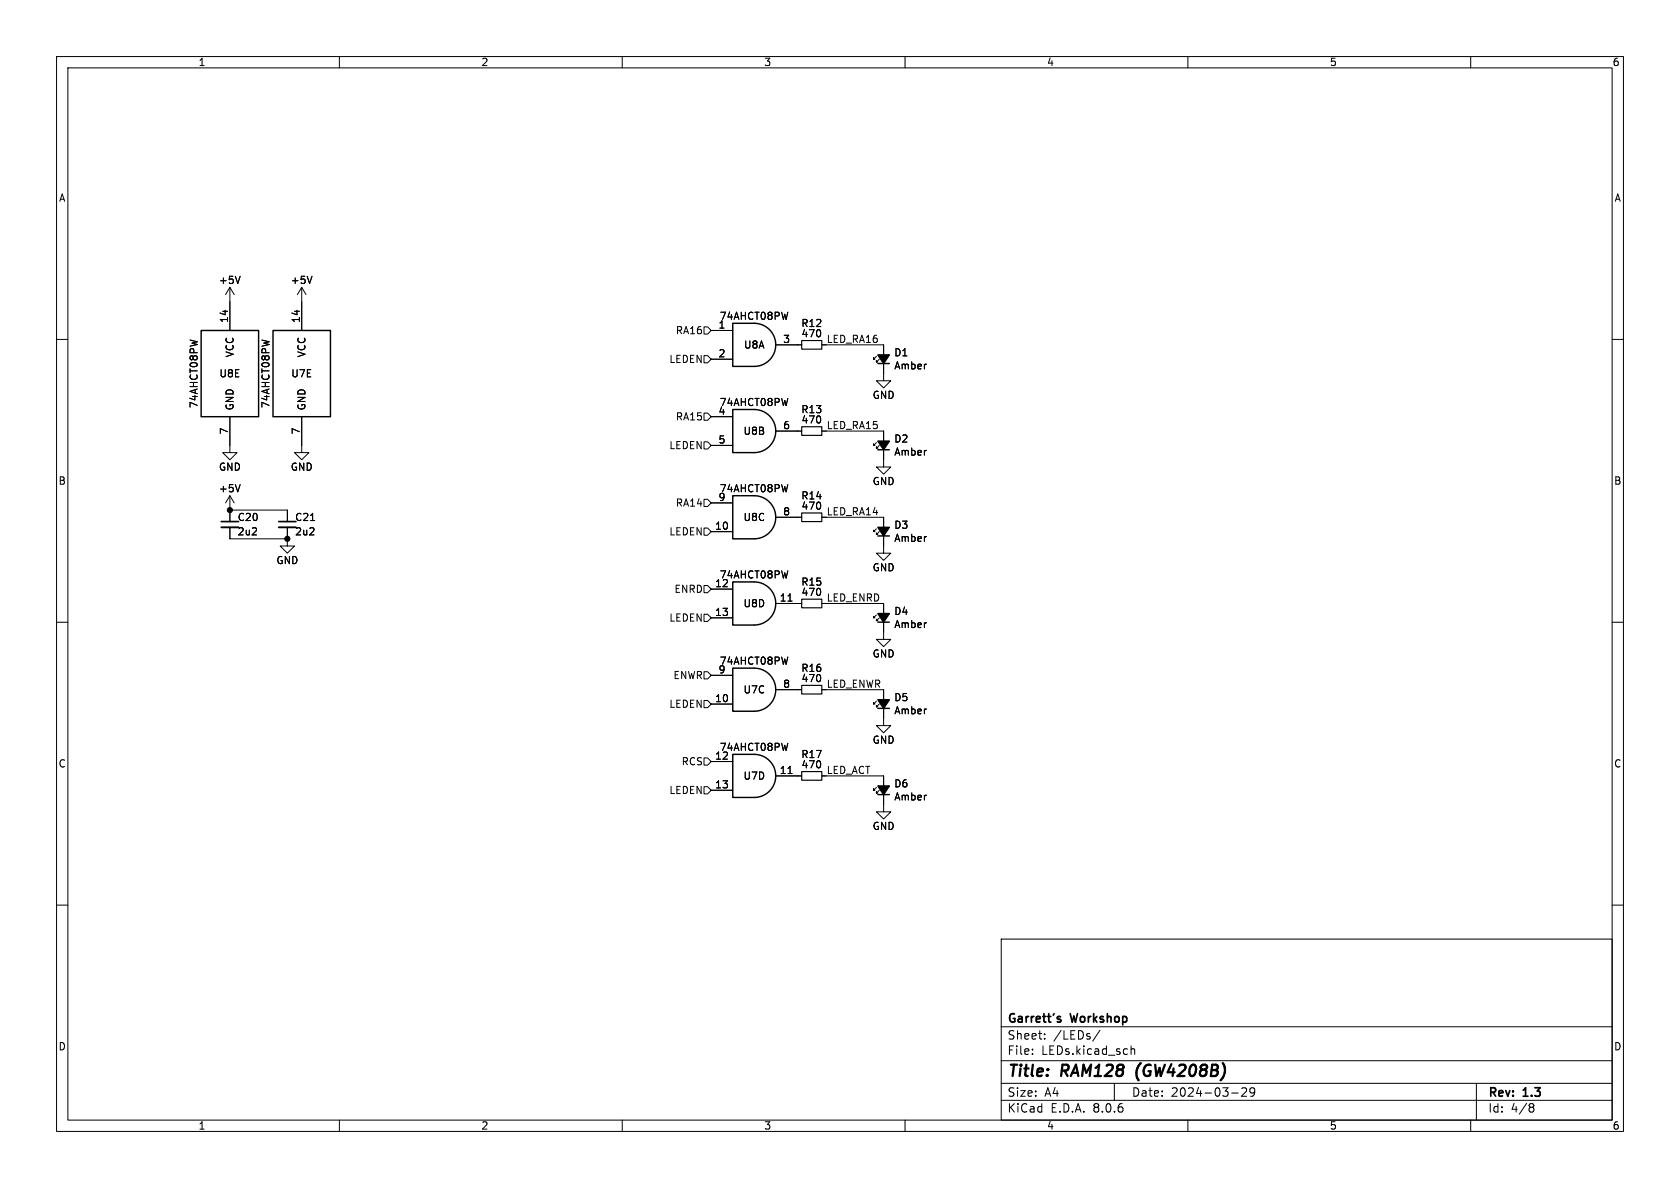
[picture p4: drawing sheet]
(kicad_sch
 (version 20231120)
 (generator "eeschema")
 (generator_version "8.0")
 (paper "A4")
 (title_block
  (title "RAM128 (GW4208B)")
  (date "2024-03-29")
  (rev "1.3")
  (company "Garrett's Workshop"))
 (lib_symbols
  (symbol "74xx:74LS08"
   (pin_names
    (offset 1.016)) (exclude_from_sim no) (in_bom yes) (on_board yes)
   (property "Reference" "U" (at 0 1.27 0) (effects (font (size 1.27 1.27))))
   (property "Value" "74LS08" (at 0 -1.27 0) (effects (font (size 1.27 1.27))))
   (property "Footprint" "" (at 0 0 0) (effects (font (size 1.27 1.27)) (hide yes)))
   (property "Datasheet" "http://www.ti.com/lit/gpn/sn74LS08" (at 0 0 0) (effects (font (size 1.27 1.27)) (hide yes)))
   (property "Description" "Quad And2" (at 0 0 0) (effects (font (size 1.27 1.27)) (hide yes)))
   (property "ki_locked" "" (at 0 0 0) (effects (font (size 1.27 1.27))))
   (symbol "74LS08_1_1"
    (arc (start 0 -3.81) (mid 3.7934 0) (end 0 3.81) (stroke (width 0.254) (type default)) (fill (type background)))
    (polyline (pts (xy 0 3.81) (xy -3.81 3.81) (xy -3.81 -3.81) (xy 0 -3.81)) (stroke (width 0.254) (type default)) (fill (type background)))
    (pin input line (at -7.62 2.54 0) (length 3.81) (name "~" (effects (font (size 1.27 1.27)))) (number "1" (effects (font (size 1.27 1.27)))))
    (pin input line (at -7.62 -2.54 0) (length 3.81) (name "~" (effects (font (size 1.27 1.27)))) (number "2" (effects (font (size 1.27 1.27)))))
    (pin output line (at 7.62 0 180) (length 3.81) (name "~" (effects (font (size 1.27 1.27)))) (number "3" (effects (font (size 1.27 1.27))))))
   (symbol "74LS08_1_2"
    (arc (start -3.81 -3.81) (mid -2.589 0) (end -3.81 3.81) (stroke (width 0.254) (type default)) (fill (type none)))
    (arc (start -0.6096 -3.81) (mid 2.1855 -2.584) (end 3.81 0) (stroke (width 0.254) (type default)) (fill (type background)))
    (polyline (pts (xy -3.81 -3.81) (xy -0.635 -3.81)) (stroke (width 0.254) (type default)) (fill (type background)))
    (polyline (pts (xy -3.81 3.81) (xy -0.635 3.81)) (stroke (width 0.254) (type default)) (fill (type background)))
    (polyline (pts (xy -0.635 3.81) (xy -3.81 3.81) (xy -3.81 3.81) (xy -3.556 3.4036) (xy -3.0226 2.2606) (xy -2.6924 1.0414) (xy -2.6162 -0.254) (xy -2.7686 -1.4986) (xy -3.175 -2.7178) (xy -3.81 -3.81) (xy -3.81 -3.81) (xy -0.635 -3.81)) (stroke (width -25.4) (type default)) (fill (type background)))
    (arc (start 3.81 0) (mid 2.1928 2.5925) (end -0.6096 3.81) (stroke (width 0.254) (type default)) (fill (type background)))
    (pin input inverted (at -7.62 2.54 0) (length 4.318) (name "~" (effects (font (size 1.27 1.27)))) (number "1" (effects (font (size 1.27 1.27)))))
    (pin input inverted (at -7.62 -2.54 0) (length 4.318) (name "~" (effects (font (size 1.27 1.27)))) (number "2" (effects (font (size 1.27 1.27)))))
    (pin output inverted (at 7.62 0 180) (length 3.81) (name "~" (effects (font (size 1.27 1.27)))) (number "3" (effects (font (size 1.27 1.27))))))
   (symbol "74LS08_2_1"
    (arc (start 0 -3.81) (mid 3.7934 0) (end 0 3.81) (stroke (width 0.254) (type default)) (fill (type background)))
    (polyline (pts (xy 0 3.81) (xy -3.81 3.81) (xy -3.81 -3.81) (xy 0 -3.81)) (stroke (width 0.254) (type default)) (fill (type background)))
    (pin input line (at -7.62 2.54 0) (length 3.81) (name "~" (effects (font (size 1.27 1.27)))) (number "4" (effects (font (size 1.27 1.27)))))
    (pin input line (at -7.62 -2.54 0) (length 3.81) (name "~" (effects (font (size 1.27 1.27)))) (number "5" (effects (font (size 1.27 1.27)))))
    (pin output line (at 7.62 0 180) (length 3.81) (name "~" (effects (font (size 1.27 1.27)))) (number "6" (effects (font (size 1.27 1.27))))))
   (symbol "74LS08_2_2"
    (arc (start -3.81 -3.81) (mid -2.589 0) (end -3.81 3.81) (stroke (width 0.254) (type default)) (fill (type none)))
    (arc (start -0.6096 -3.81) (mid 2.1855 -2.584) (end 3.81 0) (stroke (width 0.254) (type default)) (fill (type background)))
    (polyline (pts (xy -3.81 -3.81) (xy -0.635 -3.81)) (stroke (width 0.254) (type default)) (fill (type background)))
    (polyline (pts (xy -3.81 3.81) (xy -0.635 3.81)) (stroke (width 0.254) (type default)) (fill (type background)))
    (polyline (pts (xy -0.635 3.81) (xy -3.81 3.81) (xy -3.81 3.81) (xy -3.556 3.4036) (xy -3.0226 2.2606) (xy -2.6924 1.0414) (xy -2.6162 -0.254) (xy -2.7686 -1.4986) (xy -3.175 -2.7178) (xy -3.81 -3.81) (xy -3.81 -3.81) (xy -0.635 -3.81)) (stroke (width -25.4) (type default)) (fill (type background)))
    (arc (start 3.81 0) (mid 2.1928 2.5925) (end -0.6096 3.81) (stroke (width 0.254) (type default)) (fill (type background)))
    (pin input inverted (at -7.62 2.54 0) (length 4.318) (name "~" (effects (font (size 1.27 1.27)))) (number "4" (effects (font (size 1.27 1.27)))))
    (pin input inverted (at -7.62 -2.54 0) (length 4.318) (name "~" (effects (font (size 1.27 1.27)))) (number "5" (effects (font (size 1.27 1.27)))))
    (pin output inverted (at 7.62 0 180) (length 3.81) (name "~" (effects (font (size 1.27 1.27)))) (number "6" (effects (font (size 1.27 1.27))))))
   (symbol "74LS08_3_1"
    (arc (start 0 -3.81) (mid 3.7934 0) (end 0 3.81) (stroke (width 0.254) (type default)) (fill (type background)))
    (polyline (pts (xy 0 3.81) (xy -3.81 3.81) (xy -3.81 -3.81) (xy 0 -3.81)) (stroke (width 0.254) (type default)) (fill (type background)))
    (pin input line (at -7.62 -2.54 0) (length 3.81) (name "~" (effects (font (size 1.27 1.27)))) (number "10" (effects (font (size 1.27 1.27)))))
    (pin output line (at 7.62 0 180) (length 3.81) (name "~" (effects (font (size 1.27 1.27)))) (number "8" (effects (font (size 1.27 1.27)))))
    (pin input line (at -7.62 2.54 0) (length 3.81) (name "~" (effects (font (size 1.27 1.27)))) (number "9" (effects (font (size 1.27 1.27))))))
   (symbol "74LS08_3_2"
    (arc (start -3.81 -3.81) (mid -2.589 0) (end -3.81 3.81) (stroke (width 0.254) (type default)) (fill (type none)))
    (arc (start -0.6096 -3.81) (mid 2.1855 -2.584) (end 3.81 0) (stroke (width 0.254) (type default)) (fill (type background)))
    (polyline (pts (xy -3.81 -3.81) (xy -0.635 -3.81)) (stroke (width 0.254) (type default)) (fill (type background)))
    (polyline (pts (xy -3.81 3.81) (xy -0.635 3.81)) (stroke (width 0.254) (type default)) (fill (type background)))
    (polyline (pts (xy -0.635 3.81) (xy -3.81 3.81) (xy -3.81 3.81) (xy -3.556 3.4036) (xy -3.0226 2.2606) (xy -2.6924 1.0414) (xy -2.6162 -0.254) (xy -2.7686 -1.4986) (xy -3.175 -2.7178) (xy -3.81 -3.81) (xy -3.81 -3.81) (xy -0.635 -3.81)) (stroke (width -25.4) (type default)) (fill (type background)))
    (arc (start 3.81 0) (mid 2.1928 2.5925) (end -0.6096 3.81) (stroke (width 0.254) (type default)) (fill (type background)))
    (pin input inverted (at -7.62 -2.54 0) (length 4.318) (name "~" (effects (font (size 1.27 1.27)))) (number "10" (effects (font (size 1.27 1.27)))))
    (pin output inverted (at 7.62 0 180) (length 3.81) (name "~" (effects (font (size 1.27 1.27)))) (number "8" (effects (font (size 1.27 1.27)))))
    (pin input inverted (at -7.62 2.54 0) (length 4.318) (name "~" (effects (font (size 1.27 1.27)))) (number "9" (effects (font (size 1.27 1.27))))))
   (symbol "74LS08_4_1"
    (arc (start 0 -3.81) (mid 3.7934 0) (end 0 3.81) (stroke (width 0.254) (type default)) (fill (type background)))
    (polyline (pts (xy 0 3.81) (xy -3.81 3.81) (xy -3.81 -3.81) (xy 0 -3.81)) (stroke (width 0.254) (type default)) (fill (type background)))
    (pin output line (at 7.62 0 180) (length 3.81) (name "~" (effects (font (size 1.27 1.27)))) (number "11" (effects (font (size 1.27 1.27)))))
    (pin input line (at -7.62 2.54 0) (length 3.81) (name "~" (effects (font (size 1.27 1.27)))) (number "12" (effects (font (size 1.27 1.27)))))
    (pin input line (at -7.62 -2.54 0) (length 3.81) (name "~" (effects (font (size 1.27 1.27)))) (number "13" (effects (font (size 1.27 1.27))))))
   (symbol "74LS08_4_2"
    (arc (start -3.81 -3.81) (mid -2.589 0) (end -3.81 3.81) (stroke (width 0.254) (type default)) (fill (type none)))
    (arc (start -0.6096 -3.81) (mid 2.1855 -2.584) (end 3.81 0) (stroke (width 0.254) (type default)) (fill (type background)))
    (polyline (pts (xy -3.81 -3.81) (xy -0.635 -3.81)) (stroke (width 0.254) (type default)) (fill (type background)))
    (polyline (pts (xy -3.81 3.81) (xy -0.635 3.81)) (stroke (width 0.254) (type default)) (fill (type background)))
    (polyline (pts (xy -0.635 3.81) (xy -3.81 3.81) (xy -3.81 3.81) (xy -3.556 3.4036) (xy -3.0226 2.2606) (xy -2.6924 1.0414) (xy -2.6162 -0.254) (xy -2.7686 -1.4986) (xy -3.175 -2.7178) (xy -3.81 -3.81) (xy -3.81 -3.81) (xy -0.635 -3.81)) (stroke (width -25.4) (type default)) (fill (type background)))
    (arc (start 3.81 0) (mid 2.1928 2.5925) (end -0.6096 3.81) (stroke (width 0.254) (type default)) (fill (type background)))
    (pin output inverted (at 7.62 0 180) (length 3.81) (name "~" (effects (font (size 1.27 1.27)))) (number "11" (effects (font (size 1.27 1.27)))))
    (pin input inverted (at -7.62 2.54 0) (length 4.318) (name "~" (effects (font (size 1.27 1.27)))) (number "12" (effects (font (size 1.27 1.27)))))
    (pin input inverted (at -7.62 -2.54 0) (length 4.318) (name "~" (effects (font (size 1.27 1.27)))) (number "13" (effects (font (size 1.27 1.27))))))
   (symbol "74LS08_5_0"
    (pin power_in line (at 0 12.7 270) (length 5.08) (name "VCC" (effects (font (size 1.27 1.27)))) (number "14" (effects (font (size 1.27 1.27)))))
    (pin power_in line (at 0 -12.7 90) (length 5.08) (name "GND" (effects (font (size 1.27 1.27)))) (number "7" (effects (font (size 1.27 1.27))))))
   (symbol "74LS08_5_1"
    (rectangle (start -5.08 7.62) (end 5.08 -7.62) (stroke (width 0.254) (type default)) (fill (type background)))))
  (symbol "Device:C_Small"
   (pin_numbers hide)
   (pin_names
    (offset 0.254) hide) (exclude_from_sim no) (in_bom yes) (on_board yes)
   (property "Reference" "C" (at 0.254 1.778 0) (effects (font (size 1.27 1.27)) (justify left)))
   (property "Value" "C_Small" (at 0.254 -2.032 0) (effects (font (size 1.27 1.27)) (justify left)))
   (property "Footprint" "" (at 0 0 0) (effects (font (size 1.27 1.27)) (hide yes)))
   (property "Datasheet" "~" (at 0 0 0) (effects (font (size 1.27 1.27)) (hide yes)))
   (property "Description" "Unpolarized capacitor, small symbol" (at 0 0 0) (effects (font (size 1.27 1.27)) (hide yes)))
   (symbol "C_Small_0_1"
    (polyline (pts (xy -1.524 -0.508) (xy 1.524 -0.508)) (stroke (width 0.3302) (type default)) (fill (type none)))
    (polyline (pts (xy -1.524 0.508) (xy 1.524 0.508)) (stroke (width 0.3048) (type default)) (fill (type none))))
   (symbol "C_Small_1_1"
    (pin passive line (at 0 2.54 270) (length 2.032) (name "~" (effects (font (size 1.27 1.27)))) (number "1" (effects (font (size 1.27 1.27)))))
    (pin passive line (at 0 -2.54 90) (length 2.032) (name "~" (effects (font (size 1.27 1.27)))) (number "2" (effects (font (size 1.27 1.27)))))))
  (symbol "Device:LED_Small_ALT"
   (pin_numbers hide)
   (pin_names
    (offset 0.254) hide) (exclude_from_sim no) (in_bom yes) (on_board yes)
   (property "Reference" "D" (at -1.27 3.175 0) (effects (font (size 1.27 1.27)) (justify left)))
   (property "Value" "Device_LED_Small_ALT" (at -4.445 -2.54 0) (effects (font (size 1.27 1.27)) (justify left)))
   (property "Footprint" "" (at 0 0 90) (effects (font (size 1.27 1.27)) (hide yes)))
   (property "Datasheet" "" (at 0 0 90) (effects (font (size 1.27 1.27)) (hide yes)))
   (property "Description" "" (at 0 0 0) (effects (font (size 1.27 1.27)) (hide yes)))
   (symbol "LED_Small_ALT_0_1"
    (polyline (pts (xy -0.762 -1.016) (xy -0.762 1.016)) (stroke (width 0.254) (type solid)) (fill (type none)))
    (polyline (pts (xy 1.016 0) (xy -0.762 0)) (stroke (width 0) (type solid)) (fill (type none)))
    (polyline (pts (xy 0.762 -1.016) (xy -0.762 0) (xy 0.762 1.016) (xy 0.762 -1.016)) (stroke (width 0.254) (type solid)) (fill (type outline)))
    (polyline (pts (xy 0 0.762) (xy -0.508 1.27) (xy -0.254 1.27) (xy -0.508 1.27) (xy -0.508 1.016)) (stroke (width 0) (type solid)) (fill (type none)))
    (polyline (pts (xy 0.508 1.27) (xy 0 1.778) (xy 0.254 1.778) (xy 0 1.778) (xy 0 1.524)) (stroke (width 0) (type solid)) (fill (type none))))
   (symbol "LED_Small_ALT_1_1"
    (pin passive line (at -2.54 0 0) (length 1.778) (name "K" (effects (font (size 1.27 1.27)))) (number "1" (effects (font (size 1.27 1.27)))))
    (pin passive line (at 2.54 0 180) (length 1.778) (name "A" (effects (font (size 1.27 1.27)))) (number "2" (effects (font (size 1.27 1.27)))))))
  (symbol "Device:R_Small"
   (pin_numbers hide)
   (pin_names
    (offset 0.254) hide) (exclude_from_sim no) (in_bom yes) (on_board yes)
   (property "Reference" "R" (at 0.762 0.508 0) (effects (font (size 1.27 1.27)) (justify left)))
   (property "Value" "R_Small" (at 0.762 -1.016 0) (effects (font (size 1.27 1.27)) (justify left)))
   (property "Footprint" "" (at 0 0 0) (effects (font (size 1.27 1.27)) (hide yes)))
   (property "Datasheet" "~" (at 0 0 0) (effects (font (size 1.27 1.27)) (hide yes)))
   (property "Description" "Resistor, small symbol" (at 0 0 0) (effects (font (size 1.27 1.27)) (hide yes)))
   (symbol "R_Small_0_1"
    (rectangle (start -0.762 1.778) (end 0.762 -1.778) (stroke (width 0.2032) (type default)) (fill (type none))))
   (symbol "R_Small_1_1"
    (pin passive line (at 0 2.54 270) (length 0.762) (name "~" (effects (font (size 1.27 1.27)))) (number "1" (effects (font (size 1.27 1.27)))))
    (pin passive line (at 0 -2.54 90) (length 0.762) (name "~" (effects (font (size 1.27 1.27)))) (number "2" (effects (font (size 1.27 1.27)))))))
  (symbol "power:+5V"
   (power)
   (pin_names
    (offset 0)) (exclude_from_sim no) (in_bom yes) (on_board yes)
   (property "Reference" "#PWR" (at 0 -3.81 0) (effects (font (size 1.27 1.27)) (hide yes)))
   (property "Value" "+5V" (at 0 3.556 0) (effects (font (size 1.27 1.27))))
   (property "Footprint" "" (at 0 0 0) (effects (font (size 1.27 1.27)) (hide yes)))
   (property "Datasheet" "" (at 0 0 0) (effects (font (size 1.27 1.27)) (hide yes)))
   (property "Description" "Power symbol creates a global label with name \"+5V\"" (at 0 0 0) (effects (font (size 1.27 1.27)) (hide yes)))
   (symbol "+5V_0_1"
    (polyline (pts (xy -0.762 1.27) (xy 0 2.54)) (stroke (width 0) (type default)) (fill (type none)))
    (polyline (pts (xy 0 0) (xy 0 2.54)) (stroke (width 0) (type default)) (fill (type none)))
    (polyline (pts (xy 0 2.54) (xy 0.762 1.27)) (stroke (width 0) (type default)) (fill (type none))))
   (symbol "+5V_1_1"
    (pin power_in line (at 0 0 90) (length 0) hide (name "+5V" (effects (font (size 1.27 1.27)))) (number "1" (effects (font (size 1.27 1.27)))))))
  (symbol "power:GND"
   (power)
   (pin_names
    (offset 0)) (exclude_from_sim no) (in_bom yes) (on_board yes)
   (property "Reference" "#PWR" (at 0 -6.35 0) (effects (font (size 1.27 1.27)) (hide yes)))
   (property "Value" "GND" (at 0 -3.81 0) (effects (font (size 1.27 1.27))))
   (property "Footprint" "" (at 0 0 0) (effects (font (size 1.27 1.27)) (hide yes)))
   (property "Datasheet" "" (at 0 0 0) (effects (font (size 1.27 1.27)) (hide yes)))
   (property "Description" "Power symbol creates a global label with name \"GND\" , ground" (at 0 0 0) (effects (font (size 1.27 1.27)) (hide yes)))
   (symbol "GND_0_1"
    (polyline (pts (xy 0 0) (xy 0 -1.27) (xy 1.27 -1.27) (xy 0 -2.54) (xy -1.27 -1.27) (xy 0 -1.27)) (stroke (width 0) (type default)) (fill (type none))))
   (symbol "GND_1_1"
    (pin power_in line (at 0 0 270) (length 0) hide (name "GND" (effects (font (size 1.27 1.27)))) (number "1" (effects (font (size 1.27 1.27))))))))
 (junction
  (at 40.64 90.17)
  (diameter 0)
  (color 0 0 0 0))
 (junction
  (at 50.8 95.25)
  (diameter 0)
  (color 0 0 0 0))
 (wire
  (pts (xy 146.05 76.2) (xy 156.21 76.2))
  (stroke (width 0) (type default)))
 (wire
  (pts (xy 146.05 137.16) (xy 156.21 137.16))
  (stroke (width 0) (type default)))
 (wire
  (pts (xy 40.64 95.25) (xy 50.8 95.25))
  (stroke (width 0) (type default)))
 (wire
  (pts (xy 146.05 106.68) (xy 156.21 106.68))
  (stroke (width 0) (type default)))
 (wire
  (pts (xy 146.05 121.92) (xy 156.21 121.92))
  (stroke (width 0) (type default)))
 (wire
  (pts (xy 40.64 90.17) (xy 50.8 90.17))
  (stroke (width 0) (type default)))
 (wire
  (pts (xy 146.05 91.44) (xy 156.21 91.44))
  (stroke (width 0) (type default)))
 (wire
  (pts (xy 146.05 60.96) (xy 156.21 60.96))
  (stroke (width 0) (type default)))
 (label "LED_RA14"
  (at 146.05 91.44 0)
  (fields_autoplaced yes)
  (effects (font (size 1.27 1.27)) (justify left bottom)))
 (label "LED_RA15"
  (at 146.05 76.2 0)
  (fields_autoplaced yes)
  (effects (font (size 1.27 1.27)) (justify left bottom)))
 (label "LED_RA16"
  (at 146.05 60.96 0)
  (fields_autoplaced yes)
  (effects (font (size 1.27 1.27)) (justify left bottom)))
 (label "LED_ENRD"
  (at 146.05 106.68 0)
  (fields_autoplaced yes)
  (effects (font (size 1.27 1.27)) (justify left bottom)))
 (label "LED_ENWR"
  (at 146.05 121.92 0)
  (fields_autoplaced yes)
  (effects (font (size 1.27 1.27)) (justify left bottom)))
 (label "LED_ACT"
  (at 146.05 137.16 0)
  (fields_autoplaced yes)
  (effects (font (size 1.27 1.27)) (justify left bottom)))
 (hierarchical_label "RA16"
  (shape input)
  (at 125.73 58.42 180)
  (fields_autoplaced yes)
  (effects (font (size 1.27 1.27)) (justify right)))
 (hierarchical_label "LEDEN"
  (shape input)
  (at 125.73 78.74 180)
  (fields_autoplaced yes)
  (effects (font (size 1.27 1.27)) (justify right)))
 (hierarchical_label "LEDEN"
  (shape input)
  (at 125.73 93.98 180)
  (fields_autoplaced yes)
  (effects (font (size 1.27 1.27)) (justify right)))
 (hierarchical_label "RCS"
  (shape input)
  (at 125.73 134.62 180)
  (fields_autoplaced yes)
  (effects (font (size 1.27 1.27)) (justify right)))
 (hierarchical_label "LEDEN"
  (shape input)
  (at 125.73 124.46 180)
  (fields_autoplaced yes)
  (effects (font (size 1.27 1.27)) (justify right)))
 (hierarchical_label "LEDEN"
  (shape input)
  (at 125.73 63.5 180)
  (fields_autoplaced yes)
  (effects (font (size 1.27 1.27)) (justify right)))
 (hierarchical_label "LEDEN"
  (shape input)
  (at 125.73 139.7 180)
  (fields_autoplaced yes)
  (effects (font (size 1.27 1.27)) (justify right)))
 (hierarchical_label "LEDEN"
  (shape input)
  (at 125.73 109.22 180)
  (fields_autoplaced yes)
  (effects (font (size 1.27 1.27)) (justify right)))
 (hierarchical_label "RA14"
  (shape input)
  (at 125.73 88.9 180)
  (fields_autoplaced yes)
  (effects (font (size 1.27 1.27)) (justify right)))
 (hierarchical_label "ENWR"
  (shape input)
  (at 125.73 119.38 180)
  (fields_autoplaced yes)
  (effects (font (size 1.27 1.27)) (justify right)))
 (hierarchical_label "ENRD"
  (shape input)
  (at 125.73 104.14 180)
  (fields_autoplaced yes)
  (effects (font (size 1.27 1.27)) (justify right)))
 (hierarchical_label "RA15"
  (shape input)
  (at 125.73 73.66 180)
  (fields_autoplaced yes)
  (effects (font (size 1.27 1.27)) (justify right)))
 (symbol
  (lib_id "power:GND")
  (at 156.21 66.04 0)
  (unit 1)
  (exclude_from_sim no)
  (in_bom yes)
  (on_board yes)
  (dnp no)
  (property "Reference" "#PWR028" (at 156.21 72.39 0) (effects (font (size 1.27 1.27)) (hide yes)))
  (property "Value" "GND" (at 156.21 69.85 0) (effects (font (size 1.27 1.27))))
  (property "Footprint" "" (at 156.21 66.04 0) (effects (font (size 1.27 1.27)) (hide yes)))
  (property "Datasheet" "" (at 156.21 66.04 0) (effects (font (size 1.27 1.27)) (hide yes)))
  (property "Description" "" (at 156.21 66.04 0) (effects (font (size 1.27 1.27)) (hide yes)))
  (pin "1"))
 (symbol
  (lib_id "power:GND")
  (at 156.21 142.24 0)
  (unit 1)
  (exclude_from_sim no)
  (in_bom yes)
  (on_board yes)
  (dnp no)
  (property "Reference" "#PWR036" (at 156.21 148.59 0) (effects (font (size 1.27 1.27)) (hide yes)))
  (property "Value" "GND" (at 156.21 146.05 0) (effects (font (size 1.27 1.27))))
  (property "Footprint" "" (at 156.21 142.24 0) (effects (font (size 1.27 1.27)) (hide yes)))
  (property "Datasheet" "" (at 156.21 142.24 0) (effects (font (size 1.27 1.27)) (hide yes)))
  (property "Description" "" (at 156.21 142.24 0) (effects (font (size 1.27 1.27)) (hide yes)))
  (pin "1"))
 (symbol
  (lib_id "Device:C_Small")
  (at 50.8 92.71 0)
  (unit 1)
  (exclude_from_sim no)
  (in_bom yes)
  (on_board yes)
  (dnp no)
  (property "Reference" "C21" (at 52.07 91.44 0) (effects (font (size 1.27 1.27)) (justify left)))
  (property "Value" "2u2" (at 52.07 93.98 0) (effects (font (size 1.27 1.27)) (justify left)))
  (property "Footprint" "stdpads:C_0603" (at 50.8 92.71 0) (effects (font (size 1.27 1.27)) (hide yes)))
  (property "Datasheet" "~" (at 50.8 92.71 0) (effects (font (size 1.27 1.27)) (hide yes)))
  (property "Description" "" (at 50.8 92.71 0) (effects (font (size 1.27 1.27)) (hide yes)))
  (property "LCSC Part" "C23630" (at 50.8 92.71 0) (effects (font (size 1.27 1.27)) (hide yes)))
  (pin "1")
  (pin "2"))
 (symbol
  (lib_id "Device:LED_Small_ALT")
  (at 156.21 124.46 90)
  (unit 1)
  (exclude_from_sim no)
  (in_bom yes)
  (on_board yes)
  (dnp no)
  (property "Reference" "D5" (at 157.988 123.2916 90) (effects (font (size 1.27 1.27)) (justify right)))
  (property "Value" "Amber" (at 157.988 125.603 90) (effects (font (size 1.27 1.27)) (justify right)))
  (property "Footprint" "stdpads:LED_0805" (at 156.21 124.46 90) (effects (font (size 1.27 1.27)) (hide yes)))
  (property "Datasheet" "" (at 156.21 124.46 90) (effects (font (size 1.27 1.27)) (hide yes)))
  (property "Description" "" (at 156.21 124.46 0) (effects (font (size 1.27 1.27)) (hide yes)))
  (property "LCSC Part" "C284932" (at 156.21 124.46 0) (effects (font (size 1.27 1.27)) (hide yes)))
  (pin "1")
  (pin "2"))
 (symbol
  (lib_id "74xx:74LS08")
  (at 133.35 91.44 0)
  (unit 3)
  (exclude_from_sim no)
  (in_bom yes)
  (on_board yes)
  (dnp no)
  (property "Reference" "U8" (at 133.35 91.44 0) (effects (font (size 1.27 1.27))))
  (property "Value" "74AHCT08PW" (at 133.35 86.36 0) (effects (font (size 1.27 1.27))))
  (property "Footprint" "stdpads:TSSOP-14_4.4x5mm_P0.65mm" (at 133.35 91.44 0) (effects (font (size 1.27 1.27)) (hide yes)))
  (property "Datasheet" "http://www.ti.com/lit/gpn/sn74LS08" (at 133.35 91.44 0) (effects (font (size 1.27 1.27)) (hide yes)))
  (property "Description" "" (at 133.35 91.44 0) (effects (font (size 1.27 1.27)) (hide yes)))
  (property "LCSC Part" "C155175" (at 133.35 91.44 0) (effects (font (size 1.27 1.27)) (hide yes)))
  (pin "1")
  (pin "2")
  (pin "3")
  (pin "4")
  (pin "5")
  (pin "6")
  (pin "10")
  (pin "8")
  (pin "9")
  (pin "11")
  (pin "12")
  (pin "13")
  (pin "14")
  (pin "7"))
 (symbol
  (lib_id "Device:R_Small")
  (at 143.51 76.2 270)
  (unit 1)
  (exclude_from_sim no)
  (in_bom yes)
  (on_board yes)
  (dnp no)
  (property "Reference" "R13" (at 143.51 72.39 90) (effects (font (size 1.27 1.27))))
  (property "Value" "470" (at 143.51 74.93 90) (effects (font (size 1.27 1.27)) (justify bottom)))
  (property "Footprint" "stdpads:R_0805" (at 143.51 76.2 0) (effects (font (size 1.27 1.27)) (hide yes)))
  (property "Datasheet" "~" (at 143.51 76.2 0) (effects (font (size 1.27 1.27)) (hide yes)))
  (property "Description" "" (at 143.51 76.2 0) (effects (font (size 1.27 1.27)) (hide yes)))
  (property "LCSC Part" "" (at 143.51 76.2 0) (effects (font (size 1.27 1.27)) (hide yes)))
  (pin "1")
  (pin "2"))
 (symbol
  (lib_id "power:GND")
  (at 156.21 81.28 0)
  (unit 1)
  (exclude_from_sim no)
  (in_bom yes)
  (on_board yes)
  (dnp no)
  (property "Reference" "#PWR030" (at 156.21 87.63 0) (effects (font (size 1.27 1.27)) (hide yes)))
  (property "Value" "GND" (at 156.21 85.09 0) (effects (font (size 1.27 1.27))))
  (property "Footprint" "" (at 156.21 81.28 0) (effects (font (size 1.27 1.27)) (hide yes)))
  (property "Datasheet" "" (at 156.21 81.28 0) (effects (font (size 1.27 1.27)) (hide yes)))
  (property "Description" "" (at 156.21 81.28 0) (effects (font (size 1.27 1.27)) (hide yes)))
  (pin "1"))
 (symbol
  (lib_id "Device:LED_Small_ALT")
  (at 156.21 63.5 90)
  (unit 1)
  (exclude_from_sim no)
  (in_bom yes)
  (on_board yes)
  (dnp no)
  (property "Reference" "D1" (at 157.988 62.3316 90) (effects (font (size 1.27 1.27)) (justify right)))
  (property "Value" "Amber" (at 157.988 64.643 90) (effects (font (size 1.27 1.27)) (justify right)))
  (property "Footprint" "stdpads:LED_0805" (at 156.21 63.5 90) (effects (font (size 1.27 1.27)) (hide yes)))
  (property "Datasheet" "" (at 156.21 63.5 90) (effects (font (size 1.27 1.27)) (hide yes)))
  (property "Description" "" (at 156.21 63.5 0) (effects (font (size 1.27 1.27)) (hide yes)))
  (property "LCSC Part" "C284932" (at 156.21 63.5 0) (effects (font (size 1.27 1.27)) (hide yes)))
  (pin "1")
  (pin "2"))
 (symbol
  (lib_id "Device:R_Small")
  (at 143.51 106.68 270)
  (unit 1)
  (exclude_from_sim no)
  (in_bom yes)
  (on_board yes)
  (dnp no)
  (property "Reference" "R15" (at 143.51 102.87 90) (effects (font (size 1.27 1.27))))
  (property "Value" "470" (at 143.51 105.41 90) (effects (font (size 1.27 1.27)) (justify bottom)))
  (property "Footprint" "stdpads:R_0805" (at 143.51 106.68 0) (effects (font (size 1.27 1.27)) (hide yes)))
  (property "Datasheet" "~" (at 143.51 106.68 0) (effects (font (size 1.27 1.27)) (hide yes)))
  (property "Description" "" (at 143.51 106.68 0) (effects (font (size 1.27 1.27)) (hide yes)))
  (property "LCSC Part" "" (at 143.51 106.68 0) (effects (font (size 1.27 1.27)) (hide yes)))
  (pin "1")
  (pin "2"))
 (symbol
  (lib_id "power:GND")
  (at 40.64 78.74 0)
  (unit 1)
  (exclude_from_sim no)
  (in_bom yes)
  (on_board yes)
  (dnp no)
  (property "Reference" "#PWR023" (at 40.64 85.09 0) (effects (font (size 1.27 1.27)) (hide yes)))
  (property "Value" "GND" (at 40.64 82.55 0) (effects (font (size 1.27 1.27))))
  (property "Footprint" "" (at 40.64 78.74 0) (effects (font (size 1.27 1.27)) (hide yes)))
  (property "Datasheet" "" (at 40.64 78.74 0) (effects (font (size 1.27 1.27)) (hide yes)))
  (property "Description" "" (at 40.64 78.74 0) (effects (font (size 1.27 1.27)) (hide yes)))
  (pin "1"))
 (symbol
  (lib_id "power:GND")
  (at 53.34 78.74 0)
  (unit 1)
  (exclude_from_sim no)
  (in_bom yes)
  (on_board yes)
  (dnp no)
  (property "Reference" "#PWR025" (at 53.34 85.09 0) (effects (font (size 1.27 1.27)) (hide yes)))
  (property "Value" "GND" (at 53.34 82.55 0) (effects (font (size 1.27 1.27))))
  (property "Footprint" "" (at 53.34 78.74 0) (effects (font (size 1.27 1.27)) (hide yes)))
  (property "Datasheet" "" (at 53.34 78.74 0) (effects (font (size 1.27 1.27)) (hide yes)))
  (property "Description" "" (at 53.34 78.74 0) (effects (font (size 1.27 1.27)) (hide yes)))
  (pin "1"))
 (symbol
  (lib_id "Device:LED_Small_ALT")
  (at 156.21 78.74 90)
  (unit 1)
  (exclude_from_sim no)
  (in_bom yes)
  (on_board yes)
  (dnp no)
  (property "Reference" "D2" (at 157.988 77.5716 90) (effects (font (size 1.27 1.27)) (justify right)))
  (property "Value" "Amber" (at 157.988 79.883 90) (effects (font (size 1.27 1.27)) (justify right)))
  (property "Footprint" "stdpads:LED_0805" (at 156.21 78.74 90) (effects (font (size 1.27 1.27)) (hide yes)))
  (property "Datasheet" "" (at 156.21 78.74 90) (effects (font (size 1.27 1.27)) (hide yes)))
  (property "Description" "" (at 156.21 78.74 0) (effects (font (size 1.27 1.27)) (hide yes)))
  (property "LCSC Part" "C284932" (at 156.21 78.74 0) (effects (font (size 1.27 1.27)) (hide yes)))
  (pin "1")
  (pin "2"))
 (symbol
  (lib_id "power:+5V")
  (at 40.64 90.17 0)
  (unit 1)
  (exclude_from_sim no)
  (in_bom yes)
  (on_board yes)
  (dnp no)
  (property "Reference" "#PWR061" (at 40.64 93.98 0) (effects (font (size 1.27 1.27)) (hide yes)))
  (property "Value" "+5V" (at 40.64 86.36 0) (effects (font (size 1.27 1.27))))
  (property "Footprint" "" (at 40.64 90.17 0) (effects (font (size 1.27 1.27)) (hide yes)))
  (property "Datasheet" "" (at 40.64 90.17 0) (effects (font (size 1.27 1.27)) (hide yes)))
  (property "Description" "" (at 40.64 90.17 0) (effects (font (size 1.27 1.27)) (hide yes)))
  (pin "1"))
 (symbol
  (lib_id "power:+5V")
  (at 40.64 53.34 0)
  (unit 1)
  (exclude_from_sim no)
  (in_bom yes)
  (on_board yes)
  (dnp no)
  (property "Reference" "#PWR013" (at 40.64 57.15 0) (effects (font (size 1.27 1.27)) (hide yes)))
  (property "Value" "+5V" (at 40.64 49.53 0) (effects (font (size 1.27 1.27))))
  (property "Footprint" "" (at 40.64 53.34 0) (effects (font (size 1.27 1.27)) (hide yes)))
  (property "Datasheet" "" (at 40.64 53.34 0) (effects (font (size 1.27 1.27)) (hide yes)))
  (property "Description" "" (at 40.64 53.34 0) (effects (font (size 1.27 1.27)) (hide yes)))
  (pin "1"))
 (symbol
  (lib_id "Device:R_Small")
  (at 143.51 60.96 270)
  (unit 1)
  (exclude_from_sim no)
  (in_bom yes)
  (on_board yes)
  (dnp no)
  (property "Reference" "R12" (at 143.51 57.15 90) (effects (font (size 1.27 1.27))))
  (property "Value" "470" (at 143.51 59.69 90) (effects (font (size 1.27 1.27)) (justify bottom)))
  (property "Footprint" "stdpads:R_0805" (at 143.51 60.96 0) (effects (font (size 1.27 1.27)) (hide yes)))
  (property "Datasheet" "~" (at 143.51 60.96 0) (effects (font (size 1.27 1.27)) (hide yes)))
  (property "Description" "" (at 143.51 60.96 0) (effects (font (size 1.27 1.27)) (hide yes)))
  (property "LCSC Part" "" (at 143.51 60.96 0) (effects (font (size 1.27 1.27)) (hide yes)))
  (pin "1")
  (pin "2"))
 (symbol
  (lib_id "74xx:74LS08")
  (at 53.34 66.04 0)
  (unit 5)
  (exclude_from_sim no)
  (in_bom yes)
  (on_board yes)
  (dnp no)
  (property "Reference" "U7" (at 53.34 66.04 0) (effects (font (size 1.27 1.27))))
  (property "Value" "74AHCT08PW" (at 46.99 66.04 90) (effects (font (size 1.27 1.27))))
  (property "Footprint" "stdpads:TSSOP-14_4.4x5mm_P0.65mm" (at 53.34 66.04 0) (effects (font (size 1.27 1.27)) (hide yes)))
  (property "Datasheet" "http://www.ti.com/lit/gpn/sn74LS08" (at 53.34 66.04 0) (effects (font (size 1.27 1.27)) (hide yes)))
  (property "Description" "" (at 53.34 66.04 0) (effects (font (size 1.27 1.27)) (hide yes)))
  (property "LCSC Part" "C155175" (at 53.34 66.04 0) (effects (font (size 1.27 1.27)) (hide yes)))
  (pin "1")
  (pin "2")
  (pin "3")
  (pin "4")
  (pin "5")
  (pin "6")
  (pin "10")
  (pin "8")
  (pin "9")
  (pin "11")
  (pin "12")
  (pin "13")
  (pin "14")
  (pin "7"))
 (symbol
  (lib_id "74xx:74LS08")
  (at 133.35 76.2 0)
  (unit 2)
  (exclude_from_sim no)
  (in_bom yes)
  (on_board yes)
  (dnp no)
  (property "Reference" "U8" (at 133.35 76.2 0) (effects (font (size 1.27 1.27))))
  (property "Value" "74AHCT08PW" (at 133.35 71.12 0) (effects (font (size 1.27 1.27))))
  (property "Footprint" "stdpads:TSSOP-14_4.4x5mm_P0.65mm" (at 133.35 76.2 0) (effects (font (size 1.27 1.27)) (hide yes)))
  (property "Datasheet" "http://www.ti.com/lit/gpn/sn74LS08" (at 133.35 76.2 0) (effects (font (size 1.27 1.27)) (hide yes)))
  (property "Description" "" (at 133.35 76.2 0) (effects (font (size 1.27 1.27)) (hide yes)))
  (property "LCSC Part" "C155175" (at 133.35 76.2 0) (effects (font (size 1.27 1.27)) (hide yes)))
  (pin "1")
  (pin "2")
  (pin "3")
  (pin "4")
  (pin "5")
  (pin "6")
  (pin "10")
  (pin "8")
  (pin "9")
  (pin "11")
  (pin "12")
  (pin "13")
  (pin "14")
  (pin "7"))
 (symbol
  (lib_id "74xx:74LS08")
  (at 133.35 106.68 0)
  (unit 4)
  (exclude_from_sim no)
  (in_bom yes)
  (on_board yes)
  (dnp no)
  (property "Reference" "U8" (at 133.35 106.68 0) (effects (font (size 1.27 1.27))))
  (property "Value" "74AHCT08PW" (at 133.35 101.6 0) (effects (font (size 1.27 1.27))))
  (property "Footprint" "stdpads:TSSOP-14_4.4x5mm_P0.65mm" (at 133.35 106.68 0) (effects (font (size 1.27 1.27)) (hide yes)))
  (property "Datasheet" "http://www.ti.com/lit/gpn/sn74LS08" (at 133.35 106.68 0) (effects (font (size 1.27 1.27)) (hide yes)))
  (property "Description" "" (at 133.35 106.68 0) (effects (font (size 1.27 1.27)) (hide yes)))
  (property "LCSC Part" "C155175" (at 133.35 106.68 0) (effects (font (size 1.27 1.27)) (hide yes)))
  (pin "1")
  (pin "2")
  (pin "3")
  (pin "4")
  (pin "5")
  (pin "6")
  (pin "10")
  (pin "8")
  (pin "9")
  (pin "11")
  (pin "12")
  (pin "13")
  (pin "14")
  (pin "7"))
 (symbol
  (lib_id "power:GND")
  (at 50.8 95.25 0)
  (unit 1)
  (exclude_from_sim no)
  (in_bom yes)
  (on_board yes)
  (dnp no)
  (property "Reference" "#PWR062" (at 50.8 101.6 0) (effects (font (size 1.27 1.27)) (hide yes)))
  (property "Value" "GND" (at 50.8 99.06 0) (effects (font (size 1.27 1.27))))
  (property "Footprint" "" (at 50.8 95.25 0) (effects (font (size 1.27 1.27)) (hide yes)))
  (property "Datasheet" "" (at 50.8 95.25 0) (effects (font (size 1.27 1.27)) (hide yes)))
  (property "Description" "" (at 50.8 95.25 0) (effects (font (size 1.27 1.27)) (hide yes)))
  (pin "1"))
 (symbol
  (lib_id "Device:C_Small")
  (at 40.64 92.71 0)
  (unit 1)
  (exclude_from_sim no)
  (in_bom yes)
  (on_board yes)
  (dnp no)
  (property "Reference" "C20" (at 41.91 91.44 0) (effects (font (size 1.27 1.27)) (justify left)))
  (property "Value" "2u2" (at 41.91 93.98 0) (effects (font (size 1.27 1.27)) (justify left)))
  (property "Footprint" "stdpads:C_0603" (at 40.64 92.71 0) (effects (font (size 1.27 1.27)) (hide yes)))
  (property "Datasheet" "~" (at 40.64 92.71 0) (effects (font (size 1.27 1.27)) (hide yes)))
  (property "Description" "" (at 40.64 92.71 0) (effects (font (size 1.27 1.27)) (hide yes)))
  (property "LCSC Part" "C23630" (at 40.64 92.71 0) (effects (font (size 1.27 1.27)) (hide yes)))
  (pin "1")
  (pin "2"))
 (symbol
  (lib_id "74xx:74LS08")
  (at 40.64 66.04 0)
  (unit 5)
  (exclude_from_sim no)
  (in_bom yes)
  (on_board yes)
  (dnp no)
  (property "Reference" "U8" (at 40.64 66.04 0) (effects (font (size 1.27 1.27))))
  (property "Value" "74AHCT08PW" (at 34.29 66.04 90) (effects (font (size 1.27 1.27))))
  (property "Footprint" "stdpads:TSSOP-14_4.4x5mm_P0.65mm" (at 40.64 66.04 0) (effects (font (size 1.27 1.27)) (hide yes)))
  (property "Datasheet" "http://www.ti.com/lit/gpn/sn74LS08" (at 40.64 66.04 0) (effects (font (size 1.27 1.27)) (hide yes)))
  (property "Description" "" (at 40.64 66.04 0) (effects (font (size 1.27 1.27)) (hide yes)))
  (property "LCSC Part" "C155175" (at 40.64 66.04 0) (effects (font (size 1.27 1.27)) (hide yes)))
  (pin "1")
  (pin "2")
  (pin "3")
  (pin "4")
  (pin "5")
  (pin "6")
  (pin "10")
  (pin "8")
  (pin "9")
  (pin "11")
  (pin "12")
  (pin "13")
  (pin "14")
  (pin "7"))
 (symbol
  (lib_id "Device:LED_Small_ALT")
  (at 156.21 93.98 90)
  (unit 1)
  (exclude_from_sim no)
  (in_bom yes)
  (on_board yes)
  (dnp no)
  (property "Reference" "D3" (at 157.988 92.8116 90) (effects (font (size 1.27 1.27)) (justify right)))
  (property "Value" "Amber" (at 157.988 95.123 90) (effects (font (size 1.27 1.27)) (justify right)))
  (property "Footprint" "stdpads:LED_0805" (at 156.21 93.98 90) (effects (font (size 1.27 1.27)) (hide yes)))
  (property "Datasheet" "" (at 156.21 93.98 90) (effects (font (size 1.27 1.27)) (hide yes)))
  (property "Description" "" (at 156.21 93.98 0) (effects (font (size 1.27 1.27)) (hide yes)))
  (property "LCSC Part" "C284932" (at 156.21 93.98 0) (effects (font (size 1.27 1.27)) (hide yes)))
  (pin "1")
  (pin "2"))
 (symbol
  (lib_id "74xx:74LS08")
  (at 133.35 121.92 0)
  (unit 3)
  (exclude_from_sim no)
  (in_bom yes)
  (on_board yes)
  (dnp no)
  (property "Reference" "U7" (at 133.35 121.92 0) (effects (font (size 1.27 1.27))))
  (property "Value" "74AHCT08PW" (at 133.35 116.84 0) (effects (font (size 1.27 1.27))))
  (property "Footprint" "stdpads:TSSOP-14_4.4x5mm_P0.65mm" (at 133.35 121.92 0) (effects (font (size 1.27 1.27)) (hide yes)))
  (property "Datasheet" "http://www.ti.com/lit/gpn/sn74LS08" (at 133.35 121.92 0) (effects (font (size 1.27 1.27)) (hide yes)))
  (property "Description" "" (at 133.35 121.92 0) (effects (font (size 1.27 1.27)) (hide yes)))
  (property "LCSC Part" "C155175" (at 133.35 121.92 0) (effects (font (size 1.27 1.27)) (hide yes)))
  (pin "1")
  (pin "2")
  (pin "3")
  (pin "4")
  (pin "5")
  (pin "6")
  (pin "10")
  (pin "8")
  (pin "9")
  (pin "11")
  (pin "12")
  (pin "13")
  (pin "14")
  (pin "7"))
 (symbol
  (lib_id "74xx:74LS08")
  (at 133.35 60.96 0)
  (unit 1)
  (exclude_from_sim no)
  (in_bom yes)
  (on_board yes)
  (dnp no)
  (property "Reference" "U8" (at 133.35 60.96 0) (effects (font (size 1.27 1.27))))
  (property "Value" "74AHCT08PW" (at 133.35 55.88 0) (effects (font (size 1.27 1.27))))
  (property "Footprint" "stdpads:TSSOP-14_4.4x5mm_P0.65mm" (at 133.35 60.96 0) (effects (font (size 1.27 1.27)) (hide yes)))
  (property "Datasheet" "http://www.ti.com/lit/gpn/sn74LS08" (at 133.35 60.96 0) (effects (font (size 1.27 1.27)) (hide yes)))
  (property "Description" "" (at 133.35 60.96 0) (effects (font (size 1.27 1.27)) (hide yes)))
  (property "LCSC Part" "C155175" (at 133.35 60.96 0) (effects (font (size 1.27 1.27)) (hide yes)))
  (pin "1")
  (pin "2")
  (pin "3")
  (pin "4")
  (pin "5")
  (pin "6")
  (pin "10")
  (pin "8")
  (pin "9")
  (pin "11")
  (pin "12")
  (pin "13")
  (pin "14")
  (pin "7"))
 (symbol
  (lib_id "Device:R_Small")
  (at 143.51 121.92 270)
  (unit 1)
  (exclude_from_sim no)
  (in_bom yes)
  (on_board yes)
  (dnp no)
  (property "Reference" "R16" (at 143.51 118.11 90) (effects (font (size 1.27 1.27))))
  (property "Value" "470" (at 143.51 120.65 90) (effects (font (size 1.27 1.27)) (justify bottom)))
  (property "Footprint" "stdpads:R_0805" (at 143.51 121.92 0) (effects (font (size 1.27 1.27)) (hide yes)))
  (property "Datasheet" "~" (at 143.51 121.92 0) (effects (font (size 1.27 1.27)) (hide yes)))
  (property "Description" "" (at 143.51 121.92 0) (effects (font (size 1.27 1.27)) (hide yes)))
  (property "LCSC Part" "" (at 143.51 121.92 0) (effects (font (size 1.27 1.27)) (hide yes)))
  (pin "1")
  (pin "2"))
 (symbol
  (lib_id "power:GND")
  (at 156.21 127 0)
  (unit 1)
  (exclude_from_sim no)
  (in_bom yes)
  (on_board yes)
  (dnp no)
  (property "Reference" "#PWR035" (at 156.21 133.35 0) (effects (font (size 1.27 1.27)) (hide yes)))
  (property "Value" "GND" (at 156.21 130.81 0) (effects (font (size 1.27 1.27))))
  (property "Footprint" "" (at 156.21 127 0) (effects (font (size 1.27 1.27)) (hide yes)))
  (property "Datasheet" "" (at 156.21 127 0) (effects (font (size 1.27 1.27)) (hide yes)))
  (property "Description" "" (at 156.21 127 0) (effects (font (size 1.27 1.27)) (hide yes)))
  (pin "1"))
 (symbol
  (lib_id "74xx:74LS08")
  (at 133.35 137.16 0)
  (unit 4)
  (exclude_from_sim no)
  (in_bom yes)
  (on_board yes)
  (dnp no)
  (property "Reference" "U7" (at 133.35 137.16 0) (effects (font (size 1.27 1.27))))
  (property "Value" "74AHCT08PW" (at 133.35 132.08 0) (effects (font (size 1.27 1.27))))
  (property "Footprint" "stdpads:TSSOP-14_4.4x5mm_P0.65mm" (at 133.35 137.16 0) (effects (font (size 1.27 1.27)) (hide yes)))
  (property "Datasheet" "http://www.ti.com/lit/gpn/sn74LS08" (at 133.35 137.16 0) (effects (font (size 1.27 1.27)) (hide yes)))
  (property "Description" "" (at 133.35 137.16 0) (effects (font (size 1.27 1.27)) (hide yes)))
  (property "LCSC Part" "C155175" (at 133.35 137.16 0) (effects (font (size 1.27 1.27)) (hide yes)))
  (pin "1")
  (pin "2")
  (pin "3")
  (pin "4")
  (pin "5")
  (pin "6")
  (pin "10")
  (pin "8")
  (pin "9")
  (pin "11")
  (pin "12")
  (pin "13")
  (pin "14")
  (pin "7"))
 (symbol
  (lib_id "power:GND")
  (at 156.21 96.52 0)
  (unit 1)
  (exclude_from_sim no)
  (in_bom yes)
  (on_board yes)
  (dnp no)
  (property "Reference" "#PWR031" (at 156.21 102.87 0) (effects (font (size 1.27 1.27)) (hide yes)))
  (property "Value" "GND" (at 156.21 100.33 0) (effects (font (size 1.27 1.27))))
  (property "Footprint" "" (at 156.21 96.52 0) (effects (font (size 1.27 1.27)) (hide yes)))
  (property "Datasheet" "" (at 156.21 96.52 0) (effects (font (size 1.27 1.27)) (hide yes)))
  (property "Description" "" (at 156.21 96.52 0) (effects (font (size 1.27 1.27)) (hide yes)))
  (pin "1"))
 (symbol
  (lib_id "Device:LED_Small_ALT")
  (at 156.21 139.7 90)
  (unit 1)
  (exclude_from_sim no)
  (in_bom yes)
  (on_board yes)
  (dnp no)
  (property "Reference" "D6" (at 157.988 138.5316 90) (effects (font (size 1.27 1.27)) (justify right)))
  (property "Value" "Amber" (at 157.988 140.843 90) (effects (font (size 1.27 1.27)) (justify right)))
  (property "Footprint" "stdpads:LED_0805" (at 156.21 139.7 90) (effects (font (size 1.27 1.27)) (hide yes)))
  (property "Datasheet" "" (at 156.21 139.7 90) (effects (font (size 1.27 1.27)) (hide yes)))
  (property "Description" "" (at 156.21 139.7 0) (effects (font (size 1.27 1.27)) (hide yes)))
  (property "LCSC Part" "C284932" (at 156.21 139.7 0) (effects (font (size 1.27 1.27)) (hide yes)))
  (pin "1")
  (pin "2"))
 (symbol
  (lib_id "Device:R_Small")
  (at 143.51 91.44 270)
  (unit 1)
  (exclude_from_sim no)
  (in_bom yes)
  (on_board yes)
  (dnp no)
  (property "Reference" "R14" (at 143.51 87.63 90) (effects (font (size 1.27 1.27))))
  (property "Value" "470" (at 143.51 90.17 90) (effects (font (size 1.27 1.27)) (justify bottom)))
  (property "Footprint" "stdpads:R_0805" (at 143.51 91.44 0) (effects (font (size 1.27 1.27)) (hide yes)))
  (property "Datasheet" "~" (at 143.51 91.44 0) (effects (font (size 1.27 1.27)) (hide yes)))
  (property "Description" "" (at 143.51 91.44 0) (effects (font (size 1.27 1.27)) (hide yes)))
  (property "LCSC Part" "" (at 143.51 91.44 0) (effects (font (size 1.27 1.27)) (hide yes)))
  (pin "1")
  (pin "2"))
 (symbol
  (lib_id "Device:LED_Small_ALT")
  (at 156.21 109.22 90)
  (unit 1)
  (exclude_from_sim no)
  (in_bom yes)
  (on_board yes)
  (dnp no)
  (property "Reference" "D4" (at 157.988 108.0516 90) (effects (font (size 1.27 1.27)) (justify right)))
  (property "Value" "Amber" (at 157.988 110.363 90) (effects (font (size 1.27 1.27)) (justify right)))
  (property "Footprint" "stdpads:LED_0805" (at 156.21 109.22 90) (effects (font (size 1.27 1.27)) (hide yes)))
  (property "Datasheet" "" (at 156.21 109.22 90) (effects (font (size 1.27 1.27)) (hide yes)))
  (property "Description" "" (at 156.21 109.22 0) (effects (font (size 1.27 1.27)) (hide yes)))
  (property "LCSC Part" "C284932" (at 156.21 109.22 0) (effects (font (size 1.27 1.27)) (hide yes)))
  (pin "1")
  (pin "2"))
 (symbol
  (lib_id "power:GND")
  (at 156.21 111.76 0)
  (unit 1)
  (exclude_from_sim no)
  (in_bom yes)
  (on_board yes)
  (dnp no)
  (property "Reference" "#PWR032" (at 156.21 118.11 0) (effects (font (size 1.27 1.27)) (hide yes)))
  (property "Value" "GND" (at 156.21 115.57 0) (effects (font (size 1.27 1.27))))
  (property "Footprint" "" (at 156.21 111.76 0) (effects (font (size 1.27 1.27)) (hide yes)))
  (property "Datasheet" "" (at 156.21 111.76 0) (effects (font (size 1.27 1.27)) (hide yes)))
  (property "Description" "" (at 156.21 111.76 0) (effects (font (size 1.27 1.27)) (hide yes)))
  (pin "1"))
 (symbol
  (lib_id "power:+5V")
  (at 53.34 53.34 0)
  (unit 1)
  (exclude_from_sim no)
  (in_bom yes)
  (on_board yes)
  (dnp no)
  (property "Reference" "#PWR024" (at 53.34 57.15 0) (effects (font (size 1.27 1.27)) (hide yes)))
  (property "Value" "+5V" (at 53.34 49.53 0) (effects (font (size 1.27 1.27))))
  (property "Footprint" "" (at 53.34 53.34 0) (effects (font (size 1.27 1.27)) (hide yes)))
  (property "Datasheet" "" (at 53.34 53.34 0) (effects (font (size 1.27 1.27)) (hide yes)))
  (property "Description" "" (at 53.34 53.34 0) (effects (font (size 1.27 1.27)) (hide yes)))
  (pin "1"))
 (symbol
  (lib_id "Device:R_Small")
  (at 143.51 137.16 270)
  (unit 1)
  (exclude_from_sim no)
  (in_bom yes)
  (on_board yes)
  (dnp no)
  (property "Reference" "R17" (at 143.51 133.35 90) (effects (font (size 1.27 1.27))))
  (property "Value" "470" (at 143.51 135.89 90) (effects (font (size 1.27 1.27)) (justify bottom)))
  (property "Footprint" "stdpads:R_0805" (at 143.51 137.16 0) (effects (font (size 1.27 1.27)) (hide yes)))
  (property "Datasheet" "~" (at 143.51 137.16 0) (effects (font (size 1.27 1.27)) (hide yes)))
  (property "Description" "" (at 143.51 137.16 0) (effects (font (size 1.27 1.27)) (hide yes)))
  (property "LCSC Part" "" (at 143.51 137.16 0) (effects (font (size 1.27 1.27)) (hide yes)))
  (pin "1")
  (pin "2")))
